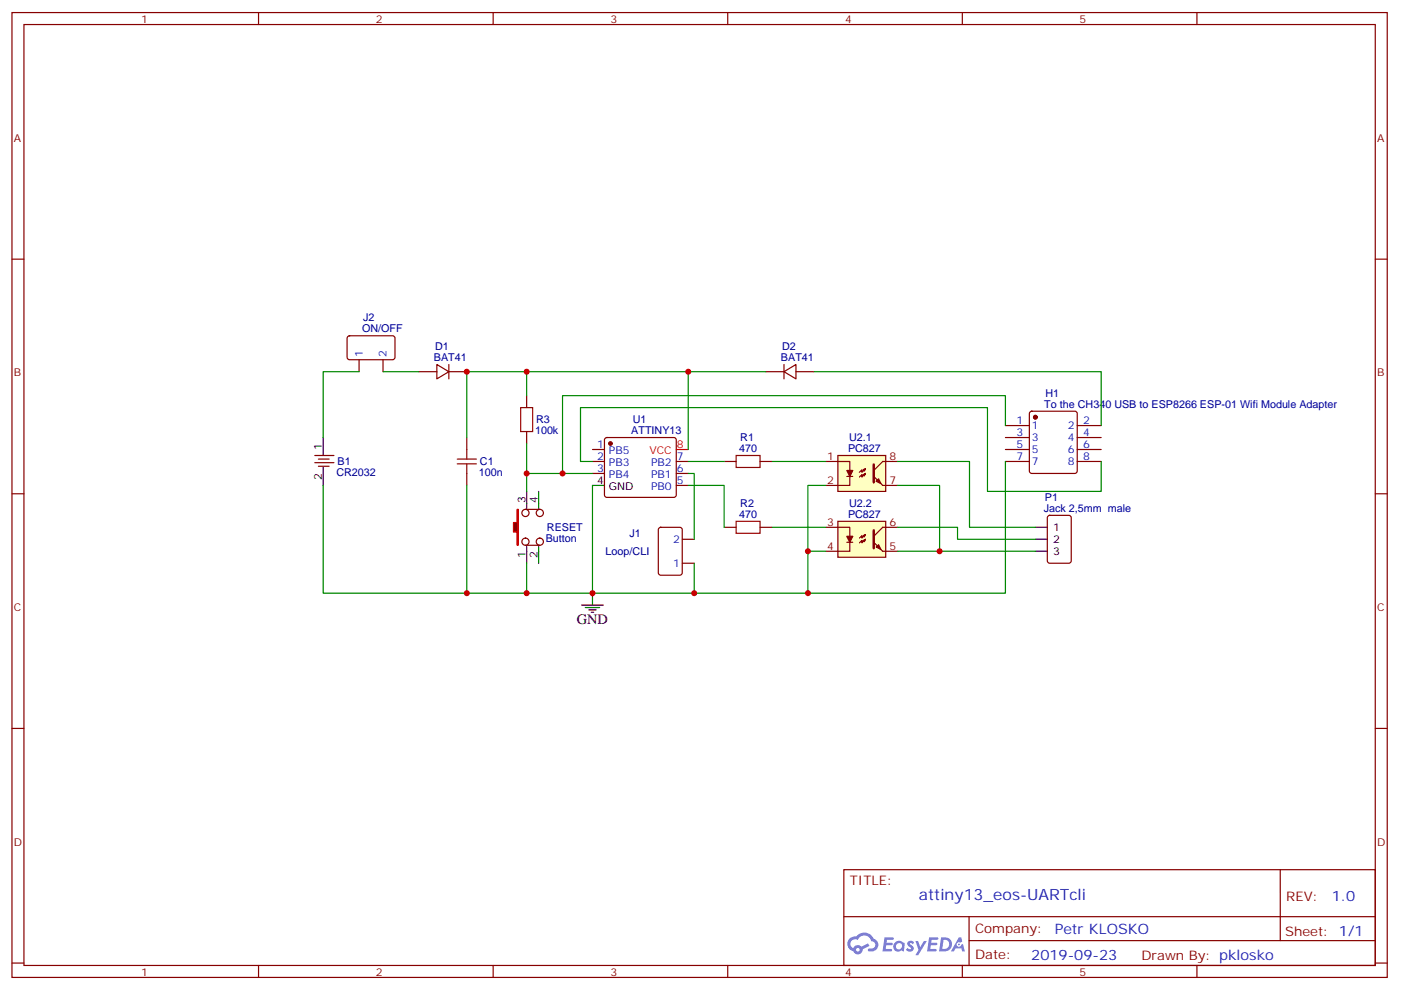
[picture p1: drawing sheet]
<svg xmlns="http://www.w3.org/2000/svg" width="413mm" height="292mm" viewBox="0 0 413 292" stroke-linecap="round" stroke-linejoin="round" font-family="sans-serif">
<g fill="none" stroke="#870000" stroke-width=".35">
<path d="M3.5 3.7h405.4v284.3h-405.4zM7.1 7.2h398.2v277.3h-398.2zM76.2 3.7v3.5M145.3 3.7v3.5M214.5 3.7v3.5M283.6 3.7v3.5M352.8 3.7v3.5M3.5 76.4h3.6M405.3 76.4h3.6M3.5 145.5h3.6M405.3 145.5h3.6M3.5 214.7h3.6"/>
<path d="M405.3 214.7h3.6M248.7 256.3h156.6v28.2h-156.6zM377.3 256.3v20.9M248.7 270.1h156.5M285.6 277.2h119.6M285.6 270.1v14.2M3.5 283.8h3.6M76.2 284.5v3.5M145.3 284.5v3.5M214.5 284.5v3.5M283.6 284.5v3.5M352.8 284.5v3.5"/>
<path d="M405.3 283.8h3.6"/>
</g>
<g fill="#5487ff">
<path d="M267.7 277.5a1.22 1.22 0 0 1 1.7 .2l-.4 .6a.47 .47 0 0 0-.3-.4 .47 .47 0 0 0-.5 .2l.1 .2a1.14 1.14 0 0 1 .8 1.8 1.14 1.14 0 0 1-1.9 0l-.2-.2 .5-.6 .7 .5a.29 .29 0 0 0 .3-.3 .29 .29 0 0 0-.2-.3 1.04 1.04 0 0 1-.6-1.7z"/>
<path d="M260.7 276.2h2.4l.3 .2-.2 .5-1.8 .1-.1 .8h1.5l.3 .4-.3 .4h-1.6l-.2 1.1h1.7l.2 .3-.2 .3-2.6 .1z"/>
<path d="M273.8 276.2h2.4l.3 .2-.1 .5-1.8 .1-.2 .8h1.6l.3 .4-.4 .4-1.6-.1-.1 1.1 1.7 .1 .2 .3-.2 .3-2.6 .1z"/>
<path d="M282.6 276.2h.7l.3 1.3-.6 .3a.69 .69 0 0 0-1 .3 .69 .69 0 0 0 .4 .9 .69 .69 0 0 0 .9-.6l.5-.2 .6 2.2h-.8l-.2-.9h-1.8l-.5 .9h-.8z"/>
<path d="M269.8 277.3h.8l.6 1.8 1.1-1.8h.9l-2.6 4.2h-.8l.9-1.5z"/>
<path d="M277.4 276.2l-.6 4.2h1.3a2.11 2.11 0 0 0 2.5-2.1 2.11 2.11 0 0 0-2.5-2.1zM278.1 277a1.39 1.39 0 0 1 1.7 1.4 1.39 1.39 0 0 1-1.8 1.2h-.3z"/>
<path d="M263.7 277.8a1.54 1.54 0 0 0-.1 2.2 1.54 1.54 0 0 0 2.2 .1l.6 .3 .3-2.3-.2-.3h-.4a1.49 1.49 0 0 0-2.4 0zM264 278.8a.94 .94 0 0 1 1.8 0 .94 .94 0 0 1-1.8 0z"/>
<path d="M250.4 276.6a2.18 2.18 0 0 0 1.1 3.7 1.44 1.44 0 0 0 1.6 .9 1.44 1.44 0 0 0 1.2-1.4l2-1.1-.5-.7-1.9 1a1.47 1.47 0 0 0-2.4 .4 1.39 1.39 0 0 1-.7-1.9 1.39 1.39 0 0 1 2-.5 2.12 2.12 0 0 1 2.2-1.3 2.12 2.12 0 0 1 1.9 1.7 1.14 1.14 0 0 1 1.1 1.4 1.14 1.14 0 0 1-1.7 .7 .43 .43 0 0 0-.5 .4 .43 .43 0 0 0 .4 .5 1.98 1.98 0 0 0 2.5-1.2 1.98 1.98 0 0 0-1.2-2.6 3.1 3.1 0 0 0-5.3-.6l-.9 .1zM252.3 279.9a.55 .55 0 0 1 1.1 0 .55 .55 0 0 1-1.1 0z"/>
<circle cx="282.6" cy="278.3" r=".26"/>
</g>
<g fill="none" stroke="#870000" stroke-width=".35">
<path d="M155.2 116.6v3.5M92.8 134.2h5.6M92.8 136.3h5.6M93.8 135.3h3.2M93.8 137.4h3.2M137.6 128.9v3.6M137.6 139.5v3.6M155.2 127.2v3.5M174.6 132.5h3.6M174.6 136h3.6M174.6 139.5h3.6M178.4 129.1l.5-.2h19.7l.5 .2 .2 .5v16.3l-.2 .5-.5 .2h-19.7l-.5-.3-.2-.4v-16.3z"/>
<path d="M199.3 136h3.5M199.3 139.5h3.5M213.4 136h3.6M224 136h3.5M199.3 143.1h3.5M213.4 155.4h3.6M224 155.4h3.5"/>
</g>
<circle cx="179.9" cy="130.7" r=".53" fill="#870000" stroke="#870000" stroke-width=".35"/>
<path d="M95.2 128.9v5.3M95.2 137.8v5.3M174.6 143.1h3.6" fill="none" stroke="#000" stroke-width=".35"/>
<path d="M199.3 132.5h3.5" fill="none" stroke="#f00" stroke-width=".35"/>
<path d="M134.8 136.7h5.6M134.8 135.3h5.6M137.6 132.5v2.8M137.6 136.7v2.8M153.5 120.1h3.5v7.1h-3.5zM217 134.2h7v3.6h-7zM217 153.6h7v3.6h-7z" fill="none" stroke="#a10000" stroke-width=".35"/>
<path d="M246.9 134.2h14.2v10.6h-14.2z" fill="#ffffc2" stroke="#850000" stroke-width=".35"/>
<path d="M243.4 136h7.1v2.6M254.4 138.5l.7-.4-.4 .7zM255.1 138.1l-1.1 1.1v-.7l-.7 .7M255.1 139.5l-.4 .7-.3-.3 .7-.4-1.1 1.1v-.7l-.7 .7M264.6 136h-4.4l-2.7 2.6M249.6 140.4h1.8M250.5 140.4v2.7h-7.1M260.2 143.1h4.4" fill="none" stroke="#850000" stroke-width=".35"/>
<path d="M257.5 136.9v5.3" fill="none" stroke="#850000" stroke-width=".71"/>
<g fill="#850000" stroke="#850000" stroke-width=".35">
<path d="M257.5 140.4l2.7 2.7z"/>
<path d="M249.6 138.6h1.8l-.9 1.8z"/>
<path d="M258.2 141.8l.7-.7 .7 1.4z"/>
</g>
<path d="M246.9 153.6h14.2v10.6h-14.2z" fill="#ffffc2" stroke="#850000" stroke-width=".35"/>
<path d="M243.4 155.4h7.1v2.6M249.6 159.8h1.8M250.5 159.8v2.7h-7.1M254.4 157.9l.7-.4-.4 .7zM255.1 157.5l-1.1 1.1v-.7l-.7 .7M255.1 158.9l-.4 .7-.3-.3 .7-.4-1.1 1.1v-.7l-.7 .7M264.6 155.4h-4.4l-2.7 2.6M260.2 162.5h4.4" fill="none" stroke="#850000" stroke-width=".35"/>
<path d="M257.5 156.3v5.3" fill="none" stroke="#850000" stroke-width=".71"/>
<g fill="#850000" stroke="#850000" stroke-width=".35">
<path d="M257.5 159.8l2.7 2.7z"/>
<path d="M249.6 158h1.8l-.9 1.8z"/>
<path d="M258.2 161.2l.7-.7 .7 1.4z"/>
</g>
<path d="M123.5 109.5h5.3M128.8 107.4l3.5 2.1-3.5 2.2zM132.3 107.4v4.3M132.3 109.5h5.3M225.8 109.5h5.3M231.1 109.5l3.5-2.1v4.3zM231.1 107.4v4.3M234.6 109.5h5.3M154.9 150.1h4.2M154.9 160.7h4.2" fill="none" stroke="#870000" stroke-width=".35"/>
<path d="M155.2 148.3v1.5M158.7 148.3v1.5M155.2 161v1.5M158.7 161v1.5" fill="none" stroke="#000" stroke-width=".35"/>
<path d="M152.4 150.1h.4v10.6h-.4v-3.9h-1.1v-2.8h1.1z" fill="#870000" stroke="#f00" stroke-width=".35"/>
<g fill="none" stroke="#870000" stroke-width=".35">
<path d="M102.5 99.2l.5-.2h13l.4 .7v5.9l-.7 .4-13-.1-.4-.6v-5.6zM105.8 106v3.5M112.9 106v3.5M296.3 125.4h7.1M296.3 128.9h7.1M296.3 132.5h7.1M296.3 136h7.1M303.6 121.4l.5-.2h12.7l.5 .2 .2 .5v16.9l-.2 .5-.5 .2h-12.7l-.5-.2-.2-.5v-16.9zM317.5 125.4h7.1M317.5 128.9h7.1M317.5 132.5h7.1M317.5 136h7.1"/>
<path d="M194.3 155.6l.4-.2h5.7l.6 .4 .1 13-.5 .7h-5.9l-.6-.5-.1-12.9zM201.1 158.9h3.5M308.9 152.1l.5-.2h5.6l.7 .4v13l-.4 .6-5.9 .1-.7-.5v-12.9zM201.1 166h3.5"/>
<circle cx="154.9" cy="151.2" r="1.06"/>
<circle cx="154.9" cy="159.6" r="1.06"/>
<circle cx="159.1" cy="151.2" r="1.06"/>
<circle cx="159.1" cy="159.6" r="1.06"/>
</g>
<path d="M155.2 144.8v3.5M158.7 144.8v3.5M305.2 155.4h3.5M305.2 158.9h3.5M155.2 162.5v3.5M158.7 162.5v3.5M171.4 178.3h6.4M172.5 179h4.2M173.6 179.7h2.1M174.6 174.8v3.5M305.2 162.5h3.5M174.3 180.4h.7" fill="none" stroke="#000" stroke-width=".35"/>
<circle cx="305.2" cy="122.9" r=".53" fill="#870000" stroke="#870000" stroke-width=".35"/>
<g fill="none" stroke="#008700" stroke-width=".35">
<path d="M105.8 109.5h-10.6v19.4M112.9 109.5h10.6M155.2 116.6v-7.1h-17.6v19.4M155.2 109.5h70.6M202.8 109.5v23M239.9 109.5h84.7v15.9M155.2 130.7v14.1M155.2 139.5h10.6M174.6 136h-3.5v-15.9h119.9v24.7h33.6v-8.8M202.8 139.5h1.8v19.4M202.8 136h10.6M227.5 136h15.9"/>
<path d="M264.6 136h21.2v19.4h19.4M296.3 136v38.8h-58.2M296.3 125.4v-8.8h-130.5v22.9h8.8M95.2 143.1v31.7h79.4M137.6 143.1v31.7M174.6 143.1v31.7M202.8 143.1h10.6v12.3M227.5 155.4h15.9M243.4 143.1h-5.3v31.7h-63.5M264.6 143.1h12.3v19.4h-12.3M264.6 155.4h17.6v3.5h23M155.2 166v8.8"/>
<path d="M204.6 166v8.8M238.1 162.5h5.3M276.9 162.5h28.3"/>
</g>
<g fill="#c00">
<circle cx="276.9" cy="162.5" r=".88"/>
<circle cx="238.1" cy="174.8" r=".88"/>
<circle cx="174.6" cy="174.8" r=".88"/>
<circle cx="238.1" cy="162.5" r=".88"/>
<circle cx="202.8" cy="109.5" r=".88"/>
<circle cx="155.2" cy="109.5" r=".88"/>
<circle cx="204.6" cy="174.8" r=".88"/>
<circle cx="137.6" cy="109.5" r=".88"/>
<circle cx="165.8" cy="139.5" r=".88"/>
<circle cx="155.2" cy="139.5" r=".88"/>
<circle cx="155.2" cy="174.8" r=".88"/>
<circle cx="137.6" cy="174.8" r=".88"/>
</g>
<text font-size="4.6" fill="#00f" x="270.8" y="265.3">attiny13_eos-UARTcli</text>
<text font-size="4.2" x="170" y="184">GND</text>
<g font-size="4.2" fill="#00f">
<text x="392.5" y="265.6">1.0</text>
<text x="310.9" y="275.1">Petr KLOSKO</text>
<text x="304" y="282.9">2019-09-23</text>
</g>
<g font-size="3.9" fill="#800">
<text x="250.5" y="260.9">TITLE:</text>
<text x="379.1" y="265.6">REV:</text>
<text x="287.4" y="275.1">Company:</text>
<text x="378.7" y="275.7">Sheet: 1/1</text>
<text x="287.4" y="282.8">Date:</text>
<text x="336.4" y="282.8">Drawn By: pklosko</text>
</g>
<g font-size="3.2" fill="#800">
<text x="41.6" y="6.7">1</text>
<text x="110.8" y="6.7">2</text>
<text x="179.9" y="6.7">3</text>
<text x="249.1" y="6.7">4</text>
<text x="318.2" y="6.7">5</text>
<text x="4.1" y="41.8">A</text>
<text x="405.9" y="41.8">A</text>
<text x="4.1" y="110.9">B</text>
<text x="405.9" y="110.9">B</text>
<text x="4.1" y="180.1">C</text>
<text x="405.9" y="180.1">C</text>
<text x="4.1" y="249.2">D</text>
<text x="405.9" y="249.2">D</text>
<text x="41.6" y="287.5">1</text>
<text x="110.8" y="287.5">2</text>
<text x="179.9" y="287.5">3</text>
<text x="249.1" y="287.5">4</text>
<text x="318.2" y="287.5">5</text>
</g>
<g font-size="3.2" fill="#000080">
<text x="107.1" y="94.7">J2</text>
<text x="106.7" y="97.9">ON/OFF</text>
<text x="127.9" y="106.4">BAT41</text>
<text x="128.2" y="103.2">D1</text>
<text x="230.2" y="106.4">BAT41</text>
<text x="230.5" y="103.2">D2</text>
<text x="308.2" y="116.9">H1</text>
<text x="158" y="124.7">R3</text>
<text x="186.5" y="124.6">U1</text>
<text x="307.8" y="120.1">To the CH340 USB to ESP8266 ESP-01 Wifi Module Adapter</text>
<text x="157.7" y="127.9">100k</text>
<text x="186.1" y="127.9">ATTINY13</text>
<text x="218.2" y="130">R1</text>
<text x="250.3" y="130">U2.1</text>
<text x="99.5" y="137.1">B1</text>
<text x="141.5" y="137.1">C1</text>
<text x="217.8" y="133.2">470</text>
<text x="249.9" y="133.2">PC827</text>
<text x="99.1" y="140.2">CR2032</text>
<text x="141.1" y="140.2">100n</text>
<text x="218.2" y="149.4">R2</text>
<text x="250.3" y="149.4">U2.2</text>
<text x="308" y="147.6">P1</text>
<text x="217.8" y="152.6">470</text>
<text x="249.9" y="152.6">PC827</text>
<text x="307.6" y="150.8">Jack 2,5mm male</text>
<text x="160.9" y="159.6">Button</text>
<text x="161.2" y="156.5">RESET</text>
<text x="185.6" y="158.2">J1</text>
<text x="178.5" y="163.5">Loop/CLI</text>
</g>
<g font-size="3.2" fill="#00f">
<text x="106.9" y="105.3" transform="rotate(-90 106.9 105.3)">1</text>
<text x="113.9" y="105.3" transform="rotate(-90 113.9 105.3)">2</text>
<text x="299.6" y="125.1">1</text>
<text x="319.3" y="125.1">2</text>
<text x="299.6" y="128.6">3</text>
<text x="304.1" y="126.5">1</text>
<text x="304.1" y="130">3</text>
<text x="314.8" y="126.5">2</text>
<text x="314.8" y="130">4</text>
<text x="319.3" y="128.6">4</text>
<text x="176" y="132.1">1</text>
<text x="176" y="135.6">2</text>
<text x="179.5" y="133.9">PB5</text>
<text x="179.5" y="137.4">PB3</text>
<text x="191.9" y="137.4">PB2</text>
<text x="199.5" y="135.6">7</text>
<text x="299.6" y="132.1">5</text>
<text x="299.6" y="135.6">7</text>
<text x="304.1" y="133.5">5</text>
<text x="304.1" y="137.1">7</text>
<text x="314.8" y="133.5">6</text>
<text x="314.8" y="137.1">8</text>
<text x="319.3" y="132.1">6</text>
<text x="319.3" y="135.6">8</text>
<text x="176" y="139.2">3</text>
<text x="179.5" y="140.9">PB4</text>
<text x="191.9" y="140.9">PB1</text>
<text x="199.5" y="142.7">5</text>
<text x="199.5" y="139.2">6</text>
<text x="191.9" y="144.5">PB0</text>
<text x="198.4" y="160">2</text>
<text x="198.4" y="167">1</text>
</g>
<g font-size="3.2">
<text x="94.9" y="132.5" transform="rotate(-90 94.9 132.5)">1</text>
<text x="94.9" y="141.5" transform="rotate(-90 94.9 141.5)">2</text>
<text x="176" y="142.7">4</text>
<text x="154.9" y="148.3" transform="rotate(-90 154.9 148.3)">3</text>
<text x="158.4" y="148.3" transform="rotate(-90 158.4 148.3)">4</text>
<text x="179.5" y="144.5">GND</text>
<text x="310.4" y="156.5">1</text>
<text x="310.4" y="160">2</text>
<text x="154.9" y="164.5" transform="rotate(-90 154.9 164.5)">1</text>
<text x="158.4" y="164.5" transform="rotate(-90 158.4 164.5)">2</text>
<text x="310.4" y="163.5">3</text>
</g>
<g font-size="3.2" fill="#f00">
<text x="191.4" y="133.9">VCC</text>
<text x="199.5" y="132.1">8</text>
</g>
<g font-size="3.2" fill="#840000">
<text x="243.8" y="135.6">1</text>
<text x="262.2" y="135.6">8</text>
<text x="243.8" y="142.7">2</text>
<text x="262.2" y="142.7">7</text>
<text x="243.8" y="155">3</text>
<text x="262.2" y="155">6</text>
<text x="243.8" y="162.1">4</text>
<text x="262.2" y="162.1">5</text>
</g>
</svg>
